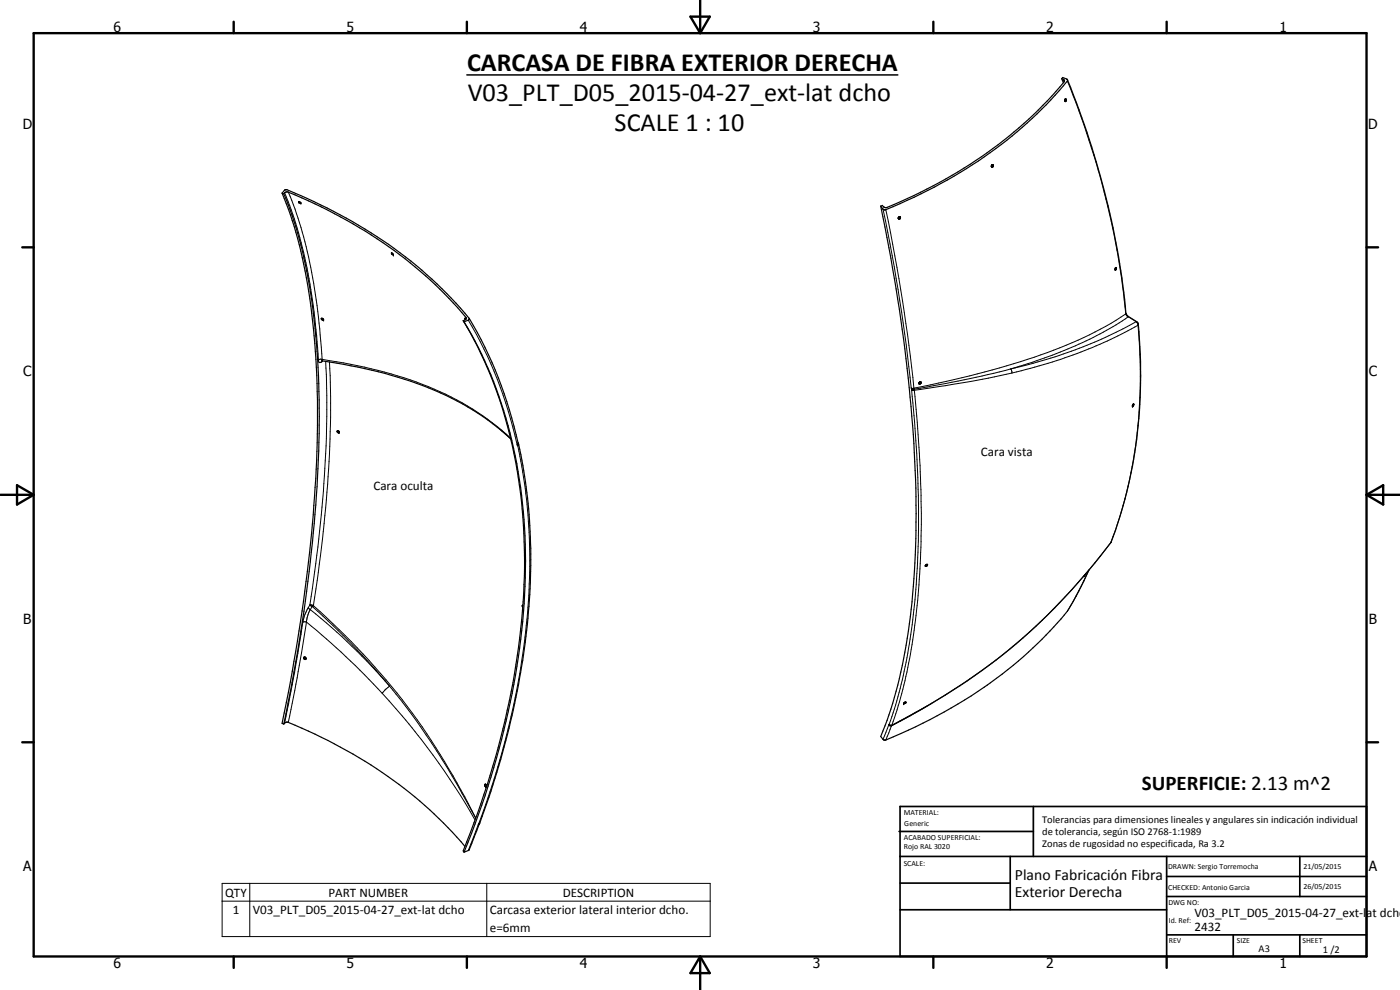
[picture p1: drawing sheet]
<svg xmlns="http://www.w3.org/2000/svg" width="420mm" height="297mm" viewBox="0 0 420 297" stroke-linecap="round" stroke-linejoin="round" font-family="sans-serif">
<g fill="none" stroke="#000" stroke-width=".35">
<path d="M318.6 23.6l.7 .3 .2 .4a127.2 127.2 0 0 1-45.2 34.4l-8.2 3.6-.6-.1-.7-.6-.5 .2M318.6 23.6l.5 1.2M318.6 23.6l.3-.4 1.3 .5 .2 .3a125 125 0 0 1-40 32.1l-6 3.1-8.6 3.7-.7-.1-.8-1M319.6 30h-.1M319.6 30.4v-.5l.3-.2 .1 .5-.3 .3M319.6 30.4h.1M319.7 30.5h.1M320.4 24a251.6 251.6 0 0 1 17.6 70.3l.5 .6 2.9 1.9a143 143 0 0 1-8.1 66.1 179.7 179.7 0 0 1-63.4 53.6M84.7 58a145.8 145.8 0 0 1 9.8 45.1 364.4 364.4 0 0 1-3.8 80.2l-3.5 21.3-2.5 12.4 .5 .3M84.7 58l.5 .2M84.7 58l.7-.9 .4-.2a139.1 139.1 0 0 1 52.4 35.6l2.6 3M85.2 58.2l.4-.5 .8-.1a139.8 139.8 0 0 1 51 34.7l2.4 2.9-.1 .7"/>
<path d="M85.2 58.2a146.2 146.2 0 0 1 9.8 44.9l.7 14.4a317.8 317.8 0 0 1-.4 25.8 474.8 474.8 0 0 1-6 52.2l-4.1 21.8M297.7 49.4h.1M297.7 49.4l-.2 .6M297.7 49.4h.4v.5l-.3 .3-.3-.2M89.6 60.5l.7 .5zM89.8 60.5v.1M89.9 60.8v.1M90 60.6v.1M90.1 61h.1M117.5 75.9l.5 .4M117.5 75.9h.1M117.5 75.9l.5 .6v-.2"/>
<path d="M117.8 76.3h.1M118 76.3l.1 .1M264.3 61.8a526.7 526.7 0 0 1 9.3 63l1.2 19a232.5 232.5 0 0 1-4.9 59.8 108.1 108.1 0 0 1-5.6 17.4l.9 1 .3 .1a135.3 135.3 0 0 0 54.9-38.8l3.4-6 3-6.2M269.7 65.2h.1M269.9 65v.4l-.3 .2M269.9 65a.44 .44 0 0 0-.3 .3 .44 .44 0 0 0 .1 .4l.5-.1v-.5M269.9 65h.3M270.2 65v.1M96.6 95.9l.1 .1M96.7 95.5l.4 .5M96.8 96h.1M96.8 95.5h-.3v.3l.6 .3"/>
<path d="M97.1 96v.1M139 96.2a136.9 136.9 0 0 1 18.4 68.9 225.6 225.6 0 0 1-14.1 78.9l-4.3 11.3 .3 .4M139 96.2l.3 .4M139.3 96.6a124.5 124.5 0 0 1 15.8 42.5 187.8 187.8 0 0 1-3.2 77.2 260.6 260.6 0 0 1-12.6 39.4M139.7 95.9l-.7 .3M139.8 95.8l-.3-.3 .2 .4M140.8 95.5a137.5 137.5 0 0 1 17.9 57.2 209.7 209.7 0 0 1-7.9 73.3l-3.4 11.4-3.5 9.7-3.2 8-1.4 .6M140.8 95.5l-.1 .5-1.4 .6M334.8 80.3h.1M334.8 80.3h.2M335 80.3l.1 .3-.4 .4 .1-.7M335 80.8h.1"/>
<path d="M335 80.3h.1M96.6 108.3a125.6 125.6 0 0 1 42.2 12.9 75.6 75.6 0 0 1 14.5 10.5M276.1 114.6h.3v.5l-.5 .1-.2-.2M276.1 114.6l-.4 .4M276.1 114.6l-.4 .3M276.3 115.1h.1M276.3 114.6h.1M276.4 114.9v.1M101.2 129.4v.1M101.2 129.5v.1M101.2 129.3h.1M101.4 129.2l-.2 .2"/>
<path d="M101.4 129.2l.4 .3v.3l-.2 .1-.4-.4M101.6 129.3l.2 .2M101.8 129.5v.1M339.9 121.9h.1M340.1 121.3l.2-.1-.2 .6M340.1 121.3h.1M340.1 121.8v.1M340.1 121.3l-.3 .6h.3M277.8 169.5l.5-.2a.45 .45 0 0 1-.1 .5 .45 .45 0 0 1-.5 .1zM277.9 169.4v.1M278.1 169.3l-.1 .1M278.4 169.5l-.1 .1"/>
<path d="M325.8 172.1l-.4 .6M91.2 197.6h.1M91.4 197.1l.1 .4 .4 .2M91.8 197.3l-.5-.2-.2 .4 .3 .4 .5-.2M91.8 197.3v.1M91.8 197.4l.1 .3M156.9 181.6v.6M156.9 181.6v.1M85.2 217.3l.4-.5 .9-.1a165.1 165.1 0 0 1 23 11.7 124.7 124.7 0 0 1 30 25.6M271.3 210.9l-.1 .1M271.5 210.7l-.1 .1M271.6 210.7h.1"/>
<path d="M271.6 211h.1M271.9 210.7l-.5 .4-.2-.1M271.9 210.7l-.6 .2M271.9 210.7h.1M271.9 210.8h.1M145.6 235.3v.1M145.6 235.3l.3 .2-.1 .6-.3-.3zM145.7 235.3h.1M145.9 236v.1"/>
</g>
<g fill="#000">
<circle cx="89.6" cy="60.6" r=".18"/>
<circle cx="89.6" cy="60.5" r=".18"/>
<circle cx="90.3" cy="61" r=".18"/>
<circle cx="117.5" cy="75.9" r=".18"/>
<circle cx="117.5" cy="76" r=".18"/>
<circle cx="118.1" cy="76.5" r=".18"/>
<circle cx="96.5" cy="95.5" r=".18"/>
<circle cx="97.1" cy="96" r=".18"/>
<circle cx="334.9" cy="80.3" r=".18"/>
<circle cx="96.6" cy="108.3" r=".18"/>
<circle cx="339.9" cy="121.9" r=".18"/>
<circle cx="340.2" cy="121.2" r=".18"/>
<circle cx="278.3" cy="169.3" r=".18"/>
<circle cx="325.4" cy="172.7" r=".18"/>
<circle cx="271.2" cy="211.1" r=".18"/>
<circle cx="271.9" cy="210.7" r=".18"/>
<circle cx="145.7" cy="236.1" r=".18"/>
</g>
<g fill="none" stroke="#000" stroke-width=".3">
<path d="M319.1 23.7l.3 .9M320.3 24.3a250.4 250.4 0 0 1 17.6 69.9M85.4 57.9a128.9 128.9 0 0 1 7.6 27.4l1.5 10.1 1.1 12.7M86.5 57.7l2 5 1.8 5.5a152 152 0 0 1 5.3 27l1.1 12.6M265 62.7a513.3 513.3 0 0 1 8.5 53.7M265.8 62.9a547.2 547.2 0 0 1 6.6 37.4l1.9 16.2M139.8 95.2l.1 .1M140.5 96.1a124.5 124.5 0 0 1 14.7 37.3M337.9 94.2l.7 .8M337.9 94.2a127.5 127.5 0 0 1-35.8 15.6l-11.1 3-16.7 3.7M337.9 94v.2M338.6 95l2.4 1.5"/>
<path d="M338.6 95a121.8 121.8 0 0 1-35.3 15.7M338.7 95h-.1M341 96.5l.5 1.1M341 96.5a140.9 140.9 0 0 1-37.7 14.2M341 96.5h.1M341.5 97.6a143.8 143.8 0 0 1-8.1 65.2M341.5 97.6a141.3 141.3 0 0 1-37.8 14.3M341.6 97.3l-.1 .3M95.6 108.1a.51 .51 0 0 0 .2 .6 .51 .51 0 0 0 .7-.1M96.6 108.3l-.1 .3M96.7 107.8l.1 .5-.3 .3M96.7 107.8h-.7l-.4 .3"/>
<path d="M96.7 107.8a123.8 123.8 0 0 1 42 13.1 77.9 77.9 0 0 1 14.5 10.5M97.7 108.5a273.5 273.5 0 0 1 .2 25.3 420.6 420.6 0 0 1-4.9 47.7M98.9 108.6a360.1 360.1 0 0 1-4.8 73.1M273.5 116.4l.8 .1M273.5 116.4l.1 .5M273.6 117l.8 .1M273.6 117a338.6 338.6 0 0 1 1.8 51.9 165.9 165.9 0 0 1-8.5 48.4M273.6 116.9v.1M274.3 116.5l.1 .3M274.4 117.1l1.4 17.1a259.8 259.8 0 0 1-3.6 67.4l-2.3 9-2.2 7M274.4 116.8v.3M274.4 116.8l-.8 .1"/>
<path d="M303.3 110.7l-12.1 2.9-16.8 3.2M303.3 110.7l.4 1.2M303.7 111.9l-12.5 2.6-16.8 2.6M150 128.8l3.3 2.9M155.2 133.4l.2 .4M155.4 133.8a178.7 178.7 0 0 1 .6 68.3 249.1 249.1 0 0 1-12.3 45M155.5 133l.1 .2-.2 .5M155.5 132.9l-.3 .5M155.6 133.3l-.2 .5M326.7 171.1l-3 6.3-3.4 6M333.4 162.8l-.1 .1M333.4 162.8a182.2 182.2 0 0 1-65.7 54.8"/>
<path d="M333.4 162.7v.1M90.9 186.7a483.7 483.7 0 0 1-5.5 30.3M92 186.6l-2.8 16.8-2.7 13.3M92 186.6l-1.1 .1M92 186.6l4.5 3.9a201.8 201.8 0 0 1 18.2 17.5M92.5 182.3l.6 .6M92.5 182.3l-1 2.1-.6 2.3M93 181.5l1.1 .2M93 181.5l.7 .5M93 181.5l-.5 .8M93.1 182.9l-.7 1.6-.4 2.1M93.1 182.9a174.9 174.9 0 0 1 23.8 23"/>
<path d="M93.7 182h.1M93.7 182l-.6 .9M93.8 181.6l-.1 .4M93.8 182l3.1 2.9a233 233 0 0 1 20 21M94.1 181.7l-.3 .3M94.1 181.7a201.5 201.5 0 0 1 48.7 63.7M114.7 208a206.4 206.4 0 0 1 27.9 38M116.9 205.9l-2.2 2.1M116.9 205.9a227.2 227.2 0 0 1 25.9 39.6M266.7 217.5l.3 .3h.5M266.7 217.5l-1.7 4.3M266.9 217.3l.3 .4h.4"/>
<path d="M266.9 217.3l-.2 .2M266.9 217.3l.2 .3h.6M266.9 217.3h.1M267.5 217.8l-1.7 4.2M267.7 217.6l-.2 .2M267.7 217.6h.1M269.9 216.5l-2.3 1.2M278.6 211.6l-11.1 6.2M143.5 247.5l-3 7.7M143.7 247.1h.2M143.7 247.1l-.2 .4M143.7 247.1h.1"/>
<path d="M143.8 247.4l-.3 .1M144 246.9l-.3 .2M66.7 265h146.4v16h-146.4zM66.7 270.4h146.4M75 265v16M146.1 265v16"/>
</g>
<path d="M140.1 22.5h129.3" fill="none" stroke="#000" stroke-width=".46"/>
<g fill="none" stroke="#000" stroke-width=".71">
<path d="M10.1 9.9h400v277.1h-400zM70.1 6.5v3.4M140.1 6.5v3.4M207.2 5h5.8l-2.9 4.9zM210.1 0v9.9M280.1 6.5v3.4M350.1 6.5v3.4M6.7 74.2h3.4M410.1 74.2h3.5M.1 148.5h10M5.1 145.6l5 2.9-5 2.9zM410.1 148.5h10"/>
<path d="M410.1 148.5l5-2.9v5.8zM6.7 222.7h3.4M410.1 222.7h3.5M70.1 287v3.4M140.1 287v3.4M210.1 287v10M210.1 287l2.9 5h-5.8zM280.1 287v3.4M350.1 287v3.4"/>
</g>
<g fill="none" stroke="#000" stroke-width=".51">
<path d="M269.8 249.5h40.3M270.1 242h140v45h-140zM270.1 257h140M303.2 257v16M310.1 242v15M350.1 257v30M390.1 257v12M270.1 265h33.1M270.1 273h80M350.1 269h60M350.1 263h60M350.1 280.5h60"/>
<path d="M370.1 280.5v6.5M390.1 280.5v6.5"/>
</g>
<g font-size="7.9">
<text x="140.2" y="21.4">CARCASA DE FIBRA EXTERIOR DERECHA</text>
<text x="140.4" y="30.4">V03_PLT_D05_2015-04-27_ext-lat dcho</text>
<text x="184.4" y="39.4">SCALE 1 : 10</text>
</g>
<text font-size="6.3" x="342.6" y="237.2">SUPERFICIE: 2.13 m^2</text>
<g font-size="4.7">
<text x="304.6" y="263.9">Plano Fabricación Fibra</text>
<text x="304.6" y="269.3">Exterior Derecha</text>
</g>
<g font-size="4.2">
<text x="34" y="9.6">6</text>
<text x="104" y="9.6">5</text>
<text x="174" y="9.6">4</text>
<text x="244" y="9.6">3</text>
<text x="314" y="9.6">2</text>
<text x="384" y="9.6">1</text>
<text x="6.8" y="38.7">D</text>
<text x="410.6" y="38.7">D</text>
<text x="7" y="112.9">C</text>
<text x="410.8" y="112.9">C</text>
<text x="7" y="187.1">B</text>
<text x="410.8" y="187.1">B</text>
<text x="7" y="261.4">A</text>
<text x="410.8" y="261.4">A</text>
<text x="34" y="290.4">6</text>
<text x="104" y="290.4">5</text>
<text x="174" y="290.4">4</text>
<text x="244" y="290.4">3</text>
<text x="314" y="290.4">2</text>
<text x="384" y="290.4">1</text>
</g>
<g font-size="3.9">
<text x="294.4" y="136.7">Cara vista</text>
<text x="112" y="147.1">Cara oculta</text>
<text x="67.6" y="269">QTY</text>
<text x="98.6" y="269">PART NUMBER</text>
<text x="168.9" y="269">DESCRIPTION</text>
<text x="69.8" y="274.3">1</text>
<text x="75.9" y="274.4">V03_PLT_D05_2015-04-27_ext-lat dcho</text>
<text x="147" y="274.4">Carcasa exterior lateral interior dcho.</text>
<text x="358.5" y="275.1">V03_PLT_D05_2015-04-27_ext-lat dcho</text>
<text x="147" y="279.7">e=6mm</text>
<text x="358.5" y="279.4">2432</text>
</g>
<g font-size="3.1">
<text x="312.7" y="246.8">Tolerancias para dimensiones lineales y angulares sin indicación individual</text>
<text x="312.7" y="250.4">de tolerancia, según ISO 2768-1:1989</text>
<text x="312.7" y="254">Zonas de rugosidad no especificada, Ra 3.2</text>
<text x="377.7" y="285.6">A3</text>
<text x="397" y="285.9">1 /2</text>
</g>
<g font-size="2.4">
<text x="271.2" y="244.4">MATERIAL:</text>
<text x="271.3" y="252">ACABADO SUPERFICIAL:</text>
<text x="271.4" y="247.9">Generic</text>
<text x="271.3" y="254.6">Rojo RAL 3020</text>
<text x="271.2" y="259.7">SCALE:</text>
<text x="350.6" y="260.8">DRAWN: Sergio Torremocha</text>
<text x="391.2" y="260.6">21/05/2015</text>
<text x="350.6" y="267">CHECKED: Antonio Garcia</text>
<text x="391.2" y="266.7">26/05/2015</text>
<text x="350.6" y="271.4">DWG NO:</text>
<text x="350.8" y="276.9">Id. Ref:</text>
<text x="350.8" y="282.8">REV</text>
<text x="371.2" y="282.9">SIZE</text>
<text x="390.9" y="282.9">SHEET</text>
</g>
</svg>
